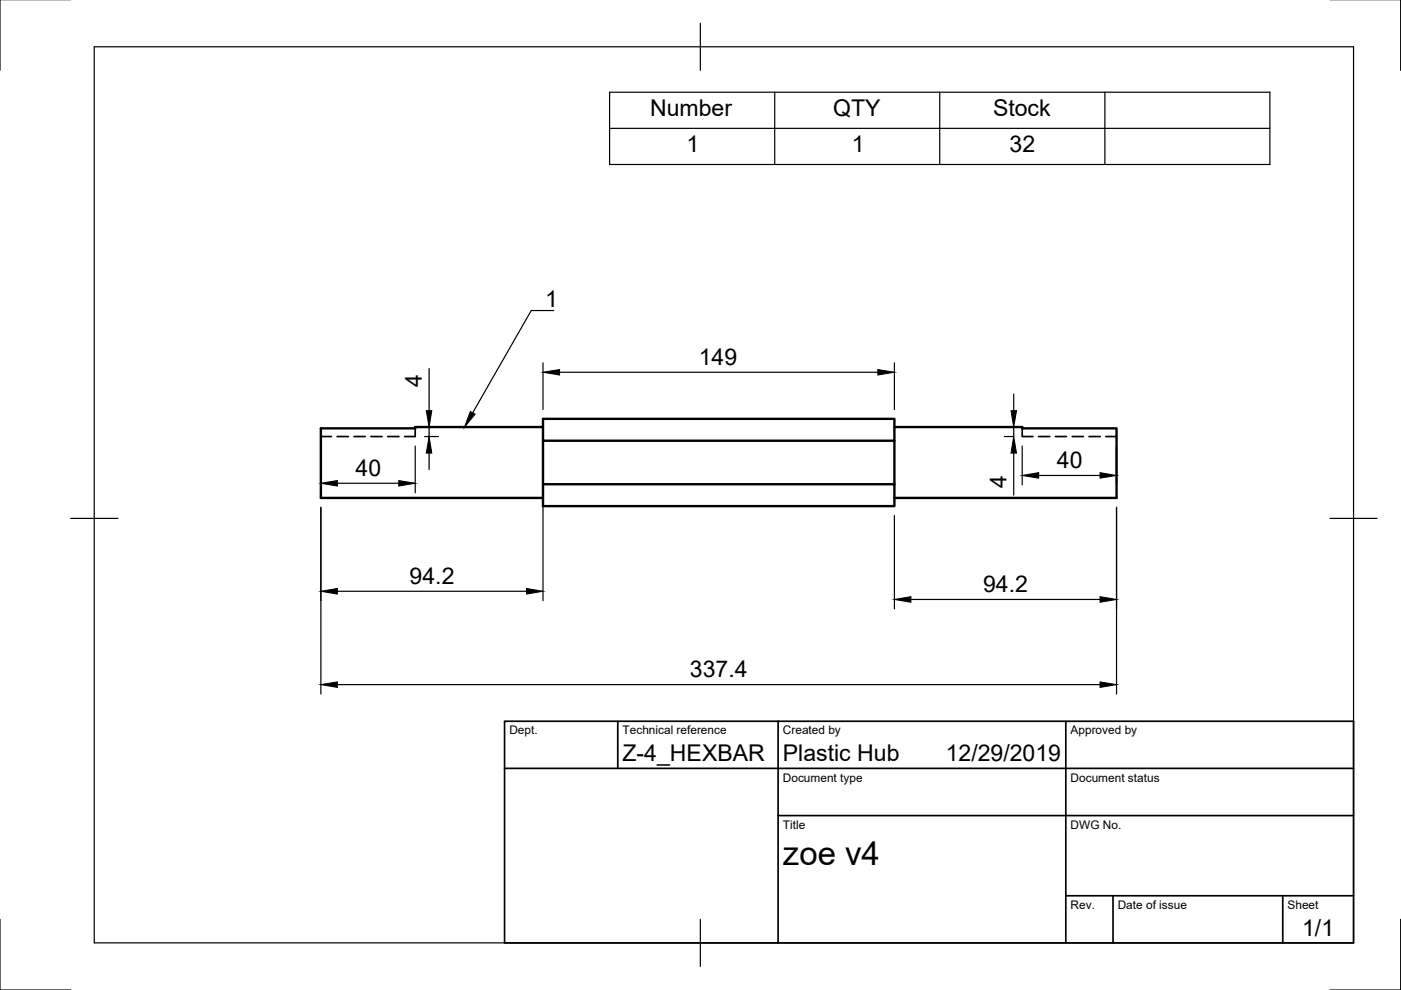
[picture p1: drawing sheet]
<svg xmlns="http://www.w3.org/2000/svg" width="297mm" height="210mm" viewBox="0 0 297 210" stroke-linecap="round" stroke-linejoin="round" font-family="sans-serif">
<!-- layer: Hidden -->
<path d="M68 92.6h2.3M71.5 92.6h2.4M75.1 92.6h2.3M78.6 92.6h2.4M82.2 92.6h2.4M88 90.8v1.8h-2.2M216.7 90.8v1.8h2.3M220.2 92.6h2.4M223.8 92.6h2.3M227.3 92.6h2.4M230.9 92.6h2.4M234.5 92.6h2.2" fill="none" stroke="#000" stroke-width=".36"/>
<!-- layer: Visible -->
<path d="M115.1 90.5h-27.1v.3h-20v14.8h47.1M115.1 93.4h74.5v-4.6h-74.5v18.5h74.5v-4.6h-74.5M189.6 90.5h27.1v.3h20v14.8h-47.1M189.6 93.4v9.3" fill="none" stroke="#000" stroke-width=".51"/>
<!-- layer: Border -->
<path d="M0 -.1v15M297 -.1v15M20 9.9h267v190h-267zM148.5 4.9v10M15 109.9h10M282 109.9h10M0 194.9v15h15M148.5 194.9v10M297 194.9v15h-15" fill="none" stroke="#000" stroke-width=".25"/>
<!-- layer: TitleBlock -->
<path d="M107 152.9h180v47h-180zM131 152.9v10M165 152.9v47M226 152.9v47M107 162.9h180M165 172.9h122M226 189.9h61M236 189.9v10M272 189.9v10" fill="none" stroke="#000" stroke-width=".36"/>
<!-- layer: Dimensions -->
<g fill="none" stroke="#000" stroke-width=".25">
<path d="M91 78.1v9M115.1 76.9v9.9M118.6 78.9h67.5M189.6 76.9v9.9M68 94.6v9.9M88 94.6v9.9M90 92.6h3M90 90.6h3M91 90.6v2M91 96.1v3.5M212.9 92.6h1.8M212.9 90.6h1.8"/>
<path d="M214.9 83.6v3.5M214.9 90.6v2M214.9 96.1v8.9M216.7 94.6v8.2M236.7 94.6v8.2M68 107.6v39.6M71.5 102.5h13M115.1 107.6v19.8M189.6 109.3v19.8M220.2 100.8h13M236.7 107.6v39.6M71.5 125.4h40.1"/>
<path d="M193.1 127.1h40.1M71.5 145.2h161.7"/>
</g>
<g fill="#000" stroke="#000" stroke-width=".21">
<path d="M115.1 78.9l3.5-.5v1.1zM186.1 78.4l3.5 .5-3.5 .6zM91 92.6l.5 3.5h-1.1zM90.4 87.1h1.1l-.5 3.5zM214.4 87.1h1.1l-.6 3.5zM214.9 92.6l.6 3.5h-1.1zM68 102.5l3.5-.6v1.2zM84.5 101.9l3.5 .6-3.5 .6zM216.7 100.8l3.5-.6v1.2zM233.2 100.2l3.5 .6-3.5 .6zM68 125.4l3.5-.6v1.2zM111.6 124.8l3.5 .6-3.5 .6z"/>
<path d="M189.6 127.1l3.5-.6v1.2zM233.2 126.5l3.5 .6-3.5 .6zM68 145.2l3.5-.6v1.1zM233.2 144.6l3.5 .6-3.5 .5z"/>
</g>
<!-- layer: BOM -->
<path d="M129.2 19.6h140v15.3h-140zM164.3 19.6v15.3M199.2 19.6v15.3M234.3 19.6v15.3M129.2 27.2h140" fill="none" stroke="#000" stroke-width=".25"/>
<!-- layer: Annotations -->
<path d="M99.7 87.2l1 .6-2.2 2.8z" fill="#000" stroke="#000" stroke-width=".21"/>
<path d="M117.4 65.8h-4.8l-12.4 21.7" fill="none" stroke="#000" stroke-width=".25"/>
<text font-size="7" x="166" y="183.4">zoe v4</text>
<g font-size="4.9">
<text x="137.8" y="24.5">Number</text>
<text x="176.6" y="24.6">QTY</text>
<text x="210.5" y="24.6">Stock</text>
<text x="145.6" y="32.2">1</text>
<text x="180.6" y="32.2">1</text>
<text x="214.1" y="32.2">32</text>
<text x="115.6" y="65.1">1</text>
<text x="148.1" y="77.4">149</text>
<text x="89.5" y="82.1" transform="rotate(-90 89.5 82.1)">4</text>
<text x="75.4" y="100.9">40</text>
<text x="224.1" y="99.2">40</text>
<text x="213.4" y="103.5" transform="rotate(-90 213.4 103.5)">4</text>
<text x="86.8" y="123.8">94.2</text>
<text x="208.4" y="125.5">94.2</text>
<text x="146.3" y="143.6">337.4</text>
<text x="132" y="161.4">Z-4_HEXBAR</text>
<text x="166" y="161.4">Plastic Hub</text>
<text x="200.5" y="161.4">12/29/2019</text>
<text x="276.1" y="198.6">1/1</text>
</g>
<g font-size="2.5">
<text x="108" y="155.7">Dept.</text>
<text x="132" y="155.7">Technical reference</text>
<text x="166" y="155.7">Created by</text>
<text x="227" y="155.7">Approved by</text>
<text x="166" y="165.7">Document type</text>
<text x="227" y="165.7">Document status</text>
<text x="166" y="175.7">Title</text>
<text x="227" y="175.7">DWG No.</text>
<text x="227" y="192.7">Rev.</text>
<text x="237" y="192.7">Date of issue</text>
<text x="273" y="192.7">Sheet</text>
</g>
</svg>
